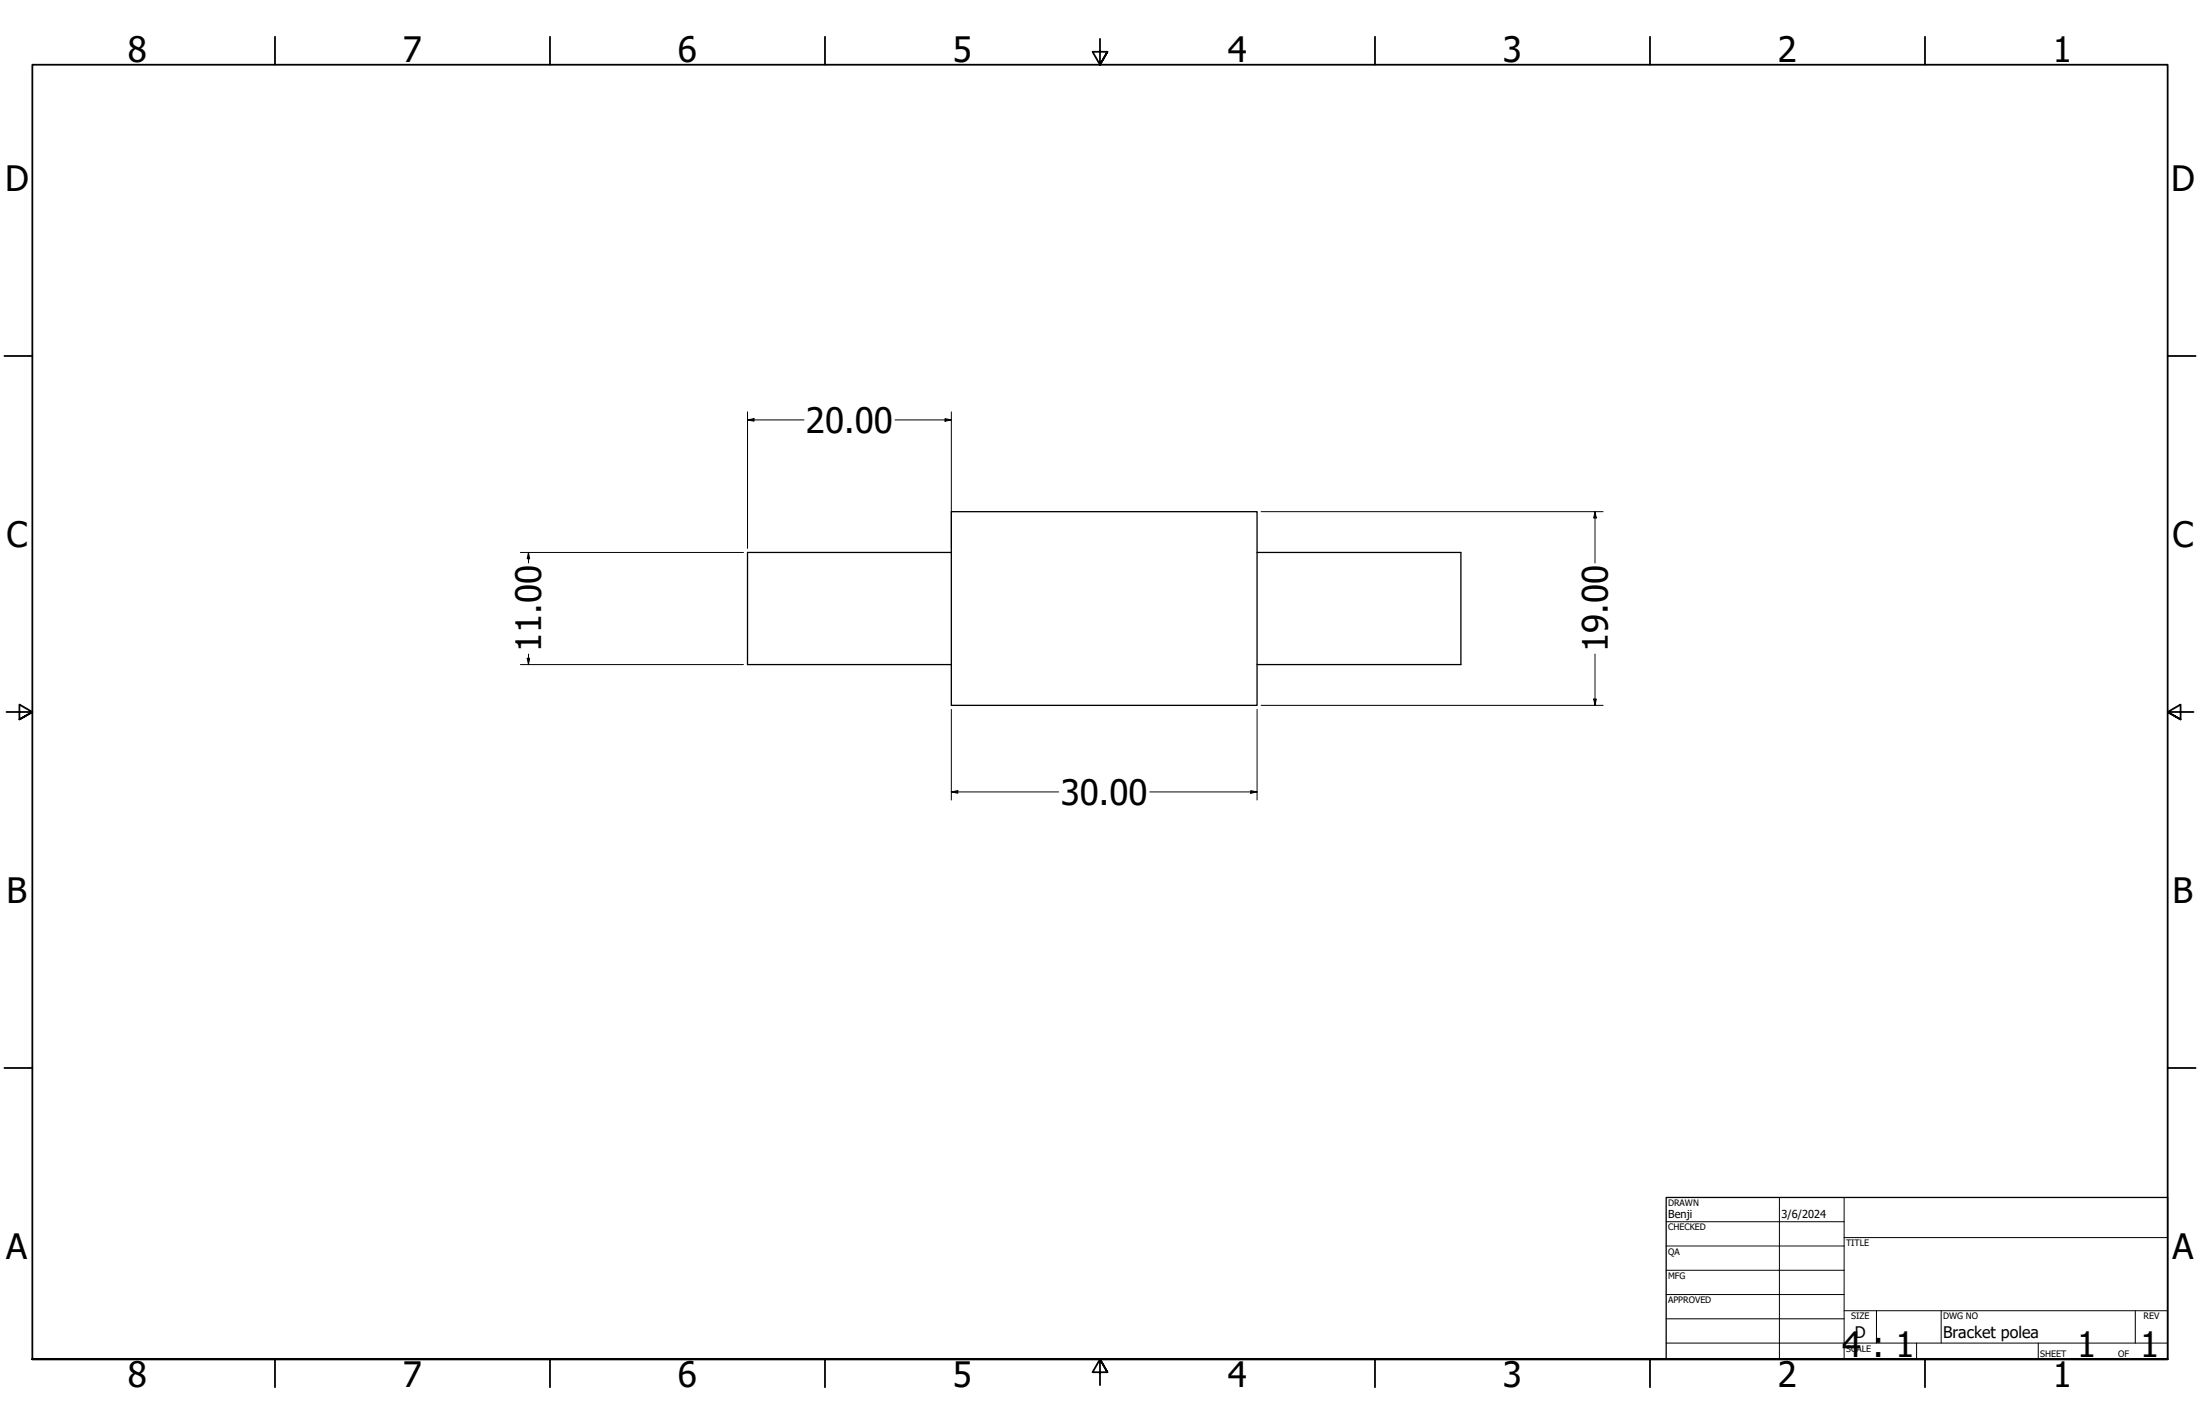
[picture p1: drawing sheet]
<svg xmlns="http://www.w3.org/2000/svg" width="864mm" height="559mm" viewBox="0 0 864 559" stroke-linecap="round" stroke-linejoin="round" font-family="sans-serif">
<!-- layer: Visible (ANSI) -->
<path d="M373.4 200.8h120.1v76h-120.1zM373.4 216.8h-80v44h80M493.5 216.8h80v44h-80" fill="none" stroke="#000" stroke-width=".51"/>
<!-- layer: Border (ANSI) -->
<g fill="none" stroke="#000" stroke-width=".7">
<path d="M107.9 14.4v11M215.9 14.4v11M323.8 14.4v11M431.8 15.2v10.2l-2.9-5.1h5.8l-2.9 5.1 2.9-5.1M539.8 14.4v11M647.7 14.4v11M755.6 14.4v11M1.7 139.7h11M850.9 139.7h11M2.5 279.4h10.2l-5.1-2.9v5.8l5.1-2.9-5.1 2.9M861.1 279.4h-10.2l5.1-2.9v5.8l-5.1-2.9 5.1 2.9M1.7 419.1h11"/>
<path d="M850.9 419.1h11M12.7 533.4v-508h838.2v508h-838.2h838.2M107.9 533.4v11M215.9 533.4v11M323.8 533.4v11M434.7 538.5l-2.9-5.1 2.9 5.1h-5.8l2.9-5.1v10.2M539.8 533.4v11M647.7 533.4v11M755.6 533.4v11"/>
</g>
<!-- layer: Title (ANSI) -->
<g fill="none" stroke="#000" stroke-width=".39">
<path d="M654 479.4h69.9M698.5 469.9v63.5M723.9 469.9v63.5M654 488.9h69.9M654 498.5h69.9M723.9 485.6h127M654 508h69.9M654 517.5h69.9M723.9 514.3h127M736.6 514.3v12.7M762 514.3v12.7M838.2 514.3v12.7"/>
<path d="M654 527h196.9M752.3 527v6.4M800.1 527v6.4"/>
</g>
<path d="M654 469.9h196.9v63.5h-196.9z" fill="none" stroke="#000" stroke-width=".51"/>
<!-- layer: Dimension (ANSI) -->
<g fill="none" stroke="#000" stroke-width=".39">
<path d="M293.4 164.8l2.6-.5v1zM293.4 164.8h22.2M293.4 161.6v53.6M351.3 164.8h22.1M371 164.3l2.4 .5-2.4 .5zM373.4 161.6v53.6M204.3 216.8h87.5M207.5 216.8l.4 2.5h-1zM207.5 216.8v4.1M495 200.8h134.3M626.1 200.8l.5 2.5h-1zM626.1 200.8v20.1"/>
<path d="M206.9 258.3h1l-.4 2.5zM207.5 256.7v4.1M626.1 256.7v20.1M204.3 260.8h87.5M373.4 278.4v35.5M493.5 278.4v35.5M495 276.8h134.3M625.6 274.3h1l-.5 2.5zM373.4 310.8l2.6-.5v1zM373.4 310.8h42.1M451.4 310.8h42.1M491 310.3l2.5 .5-2.5 .5z"/>
</g>
<path d="M293.4 164.8l2.6-.5v1zM371 164.3l2.4 .5-2.4 .5zM207.5 216.8l.4 2.5h-1zM626.1 200.8l.5 2.5h-1zM206.9 258.3h1l-.4 2.5zM625.6 274.3h1l-.5 2.5zM373.4 310.8l2.6-.5v1zM491 310.3l2.5 .5-2.5 .5z" fill="#000"/>
<g font-size="13.7">
<text x="50.2" y="24.4">8</text>
<text x="158.2" y="24.4">7</text>
<text x="266.1" y="24.4">6</text>
<text x="374.1" y="24.4">5</text>
<text x="482" y="24.4">4</text>
<text x="590" y="24.4">3</text>
<text x="697.9" y="24.4">2</text>
<text x="805.9" y="24.4">1</text>
<text x="2" y="74.9">D</text>
<text x="852.2" y="74.9">D</text>
<text x="316.4" y="169.8">20.00</text>
<text x="2.5" y="214.6">C</text>
<text x="852.8" y="214.6">C</text>
<text x="212.4" y="255.9" transform="rotate(-90 212.4 255.9)">11.00</text>
<text x="631.1" y="255.9" transform="rotate(-90 631.1 255.9)">19.00</text>
<text x="416.4" y="315.8">30.00</text>
<text x="2.6" y="354.3">B</text>
<text x="852.9" y="354.3">B</text>
<text x="2.5" y="494">A</text>
<text x="852.7" y="494">A</text>
<text x="723.1" y="532.6">4 : 1</text>
<text x="815.4" y="532.6">1</text>
<text x="840.1" y="532.6">1</text>
<text x="50.2" y="544.4">8</text>
<text x="158.2" y="544.4">7</text>
<text x="266.1" y="544.4">6</text>
<text x="374.1" y="544.4">5</text>
<text x="482" y="544.4">4</text>
<text x="590" y="544.4">3</text>
<text x="697.9" y="544.4">2</text>
<text x="805.9" y="544.4">1</text>
</g>
<g font-size="6.3">
<text x="728.1" y="524.9">D</text>
<text x="762.8" y="525">Bracket polea</text>
</g>
<g font-size="4.3">
<text x="654.8" y="477.8">Benji</text>
<text x="699.3" y="478">3/6/2024</text>
</g>
<g font-size="3.5">
<text x="654.8" y="473.2">DRAWN</text>
<text x="654.8" y="482.8">CHECKED</text>
<text x="724.7" y="488.9">TITLE</text>
<text x="654.8" y="492.3">QA</text>
<text x="654.8" y="501.8">MFG</text>
<text x="654.8" y="511.4">APPROVED</text>
<text x="726.7" y="517.7">SIZE</text>
<text x="762.8" y="517.7">DWG NO</text>
<text x="841.4" y="517.7">REV</text>
<text x="724.7" y="530.4">SCALE</text>
<text x="800.9" y="532.6">SHEET</text>
<text x="831.5" y="532.6">OF</text>
</g>
</svg>
